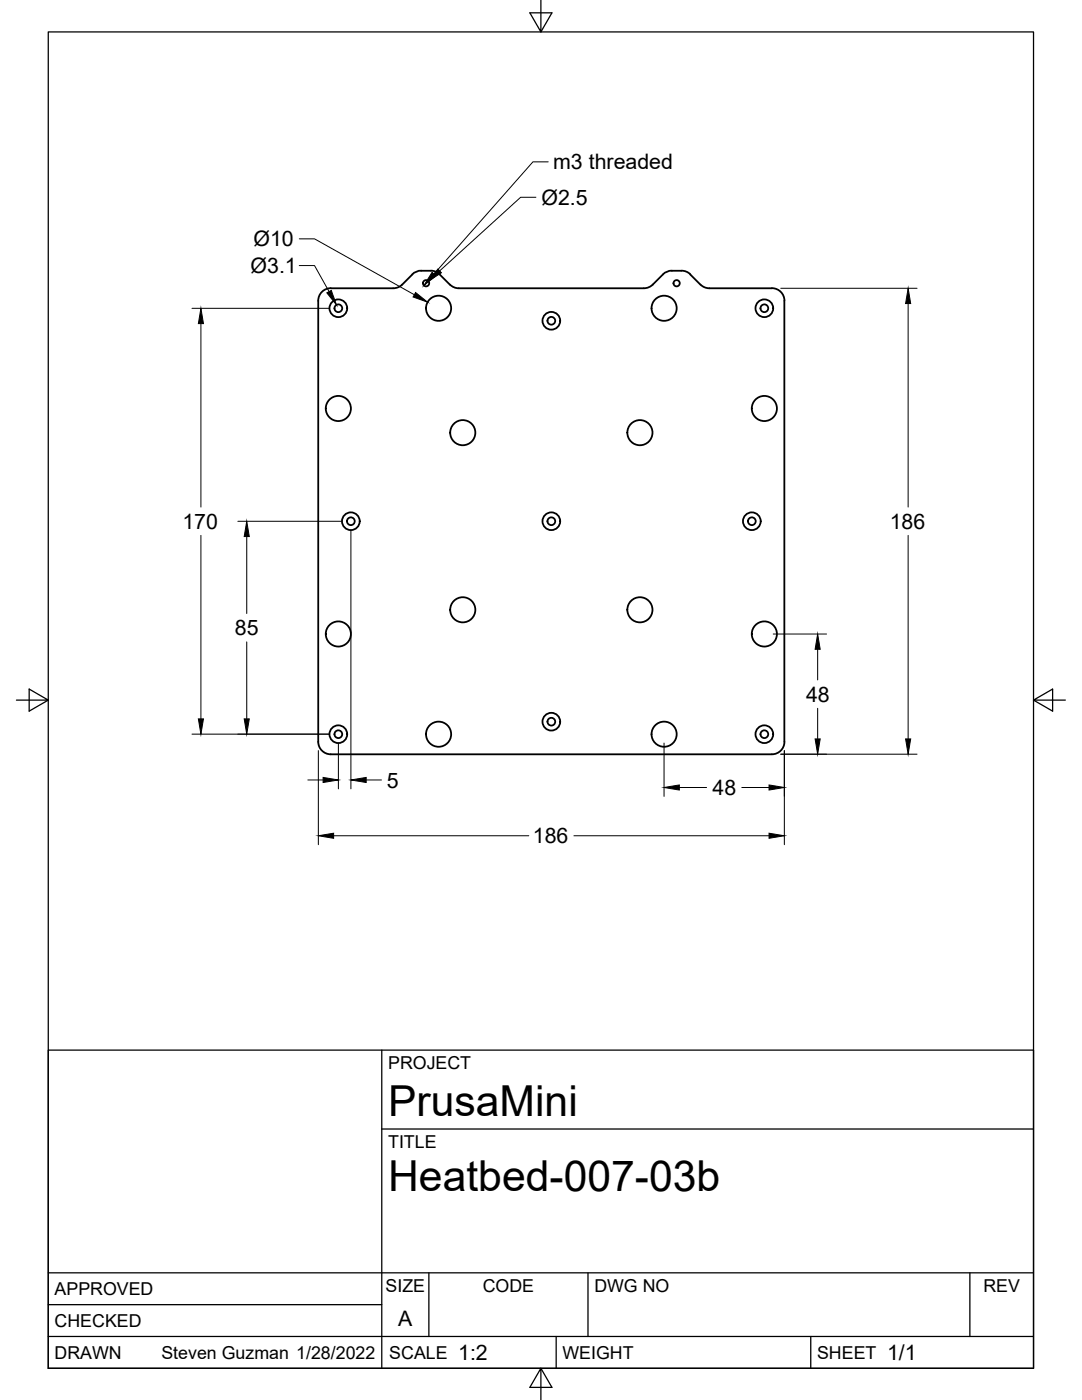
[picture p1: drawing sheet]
<svg xmlns="http://www.w3.org/2000/svg" width="216mm" height="279mm" viewBox="0 0 216 279" stroke-linecap="round" stroke-linejoin="round" font-family="sans-serif">
<!-- layer: Visible -->
<g fill="none" stroke="#000" stroke-width=".36">
<path d="M137.7 54.8l2.4 2.3 .7 .3 .8 .1M137.8 54.8l-.7-.5a5.2 5.2 0 0 0-3-.3l-.8 .1-.7 .4-2.7 2.6-.7 .3-.7 .1h-36.9l-.8-.1-.7-.3-3-2.8a5.1 5.1 0 0 0-3.1-.3l-.7 .1-.7 .4-2.7 2.6-1 .4h-12.9a2.47 2.47 0 0 0-2.5 2.5v88M141.5 57.5h12.5M154 57.5a2.51 2.51 0 0 1 2.5 2.5M156.5 60v88M63.5 148a2.51 2.51 0 0 0 2.5 2.5h88M156.5 148a2.51 2.51 0 0 1-2.5 2.5"/>
<circle cx="85" cy="56.5" r=".62"/>
<circle cx="135" cy="56.5" r=".62"/>
<circle cx="67.5" cy="61.5" r="1.77"/>
<circle cx="67.5" cy="61.5" r=".77"/>
<circle cx="87.5" cy="61.5" r="2.51"/>
<circle cx="110" cy="64" r="1.77"/>
<circle cx="110" cy="64" r=".77"/>
<circle cx="132.5" cy="61.5" r="2.51"/>
<circle cx="152.5" cy="61.5" r="1.77"/>
<circle cx="152.5" cy="61.5" r=".77"/>
<circle cx="67.5" cy="81.5" r="2.51"/>
<circle cx="92.3" cy="86.3" r="2.51"/>
<circle cx="127.7" cy="86.3" r="2.51"/>
<circle cx="152.5" cy="81.5" r="2.51"/>
<circle cx="70" cy="104" r="1.77"/>
<circle cx="70" cy="104" r=".77"/>
<circle cx="110" cy="104" r="1.77"/>
<circle cx="110" cy="104" r=".77"/>
<circle cx="150" cy="104" r="1.77"/>
<circle cx="150" cy="104" r=".77"/>
<circle cx="67.5" cy="126.5" r="2.51"/>
<circle cx="92.3" cy="121.7" r="2.51"/>
<circle cx="127.7" cy="121.7" r="2.51"/>
<circle cx="152.5" cy="126.5" r="2.51"/>
<circle cx="67.5" cy="146.5" r="1.77"/>
<circle cx="67.5" cy="146.5" r=".77"/>
<circle cx="87.5" cy="146.5" r="2.51"/>
<circle cx="110" cy="144" r="1.77"/>
<circle cx="110" cy="144" r=".77"/>
<circle cx="132.5" cy="146.5" r="2.51"/>
<circle cx="152.5" cy="146.5" r="1.77"/>
<circle cx="152.5" cy="146.5" r=".77"/>
</g>
<!-- layer: Border -->
<path d="M9.6 6.4h196.6v266.7h-196.6zM107.9 0v6.4l-2.2-3.8h4.4l-2.2 3.8M3.3 139.7h6.3l-3.8-2.2v4.4l3.8-2.2M206.2 139.7l3.8 2.2v-4.4l-3.8 2.2h6.4M107.9 273.1l2.2 3.8h-4.4l2.2-3.8v6.3" fill="none" stroke="#000" stroke-width=".25"/>
<!-- layer: Titleblock -->
<path d="M9.6 209.6h196.6v63.5h-196.6zM76.2 209.6v63.5M76.2 225.3h130M9.6 254h196.6M85.6 254v12.7M117.3 254v12.7M193.5 254v12.7M9.6 266.7h196.6M9.6 260.4h66.6M111 266.7v6.4M161.8 266.7v6.4" fill="none" stroke="#000" stroke-width=".25"/>
<!-- layer: Dimensions -->
<g fill="none" stroke="#000" stroke-width=".2">
<path d="M106.9 39.4h-3l-16.2 14.7M59.7 47.7h3.1l19.9 11.1M59.7 53h3.1l2.9 5.2M155.8 57.5h27.2M38.3 61.5h27.4M40.1 64.6v36.6M181.2 60.6v40.6M40.1 106.8v36.7M47.5 104h20.7M49.2 107.1v15.3M70 105.8v51.6M181.2 106.8v40.7"/>
<path d="M49.2 128.1v15.4M154.3 126.5h10.6M163.2 129.6v6.1M38.3 146.5h27.4M61.4 155.7h3.1M63.5 149.8v18.8M67.5 148.3v9.1M73.1 155.7h3M132.5 148.3v10.6M135.6 157.2h5.4M148 157.2h5.5M155.8 150.5h27.2"/>
<path d="M156.5 149.8v18.8M163.2 141.4v6.1M66.6 166.8h38.9M114.5 166.8h39"/>
</g>
<g fill="#000" stroke="#000" stroke-width=".2">
<path d="M65.2 58.4l.9-.4 1 2.9zM82.9 58.4l2.4 1.9-2.9-1zM87.4 53.7l.7 .7-2.6 1.7zM40.1 61.5l.5 3.1h-1zM181.2 57.5l.5 3.1h-1zM49.2 104l.5 3.1h-1zM163.2 126.5l.5 3.1h-1.1zM39.6 143.5h1l-.5 3zM48.7 143.5h1l-.5 3zM64.5 155.2l3 .5-3 .5zM70 155.7l3.1-.5v1zM132.5 157.2l3.1-.5v1z"/>
<path d="M153.5 156.7l3 .5-3 .5zM162.6 147.5h1.1l-.5 3zM180.7 147.5h1l-.5 3zM63.5 166.8l3.1-.5v1zM153.5 166.3l3 .5-3 .5z"/>
</g>
<!-- layer: Annotations -->
<path d="M86.2 54.4l.8 .6-2.4 2z" fill="#000" stroke="#000" stroke-width=".2"/>
<path d="M109.4 32.3h-3.1l-19.7 22.4" fill="none" stroke="#000" stroke-width=".2"/>
<g font-size="8.5">
<text x="77.4" y="222.8">PrusaMini</text>
<text x="77.4" y="237.8">Heatbed-007-03b</text>
</g>
<g font-size="4.3">
<text x="110.4" y="33.8">m3 threaded</text>
<text x="108" y="40.8">Ø2.5</text>
<text x="50.6" y="49.1">Ø10</text>
<text x="50" y="54.5">Ø3.1</text>
<text x="36.4" y="105.5">170</text>
<text x="177.5" y="105.5">186</text>
<text x="46.9" y="126.8">85</text>
<text x="160.8" y="140">48</text>
<text x="77.2" y="157.2">5</text>
<text x="142.2" y="158.7">48</text>
<text x="106.3" y="168.3">186</text>
<text x="79.5" y="264.5">A</text>
<text x="91.4" y="271.4">1:2</text>
<text x="177" y="271.4">1/1</text>
</g>
<g font-size="3.5">
<text x="77.4" y="213.4">PROJECT</text>
<text x="77.4" y="229.1">TITLE</text>
<text x="76.9" y="257.8">SIZE</text>
<text x="96.3" y="257.8">CODE</text>
<text x="118.6" y="257.8">DWG NO</text>
<text x="196.2" y="257.8">REV</text>
<text x="10.9" y="258.5">APPROVED</text>
<text x="10.9" y="264.8">CHECKED</text>
<text x="10.9" y="271.2">DRAWN</text>
<text x="32.2" y="271.2">Steven Guzman 1/28/2022</text>
<text x="77.7" y="271.2">SCALE</text>
<text x="112.2" y="271.2">WEIGHT</text>
<text x="163" y="271.2">SHEET</text>
</g>
</svg>
